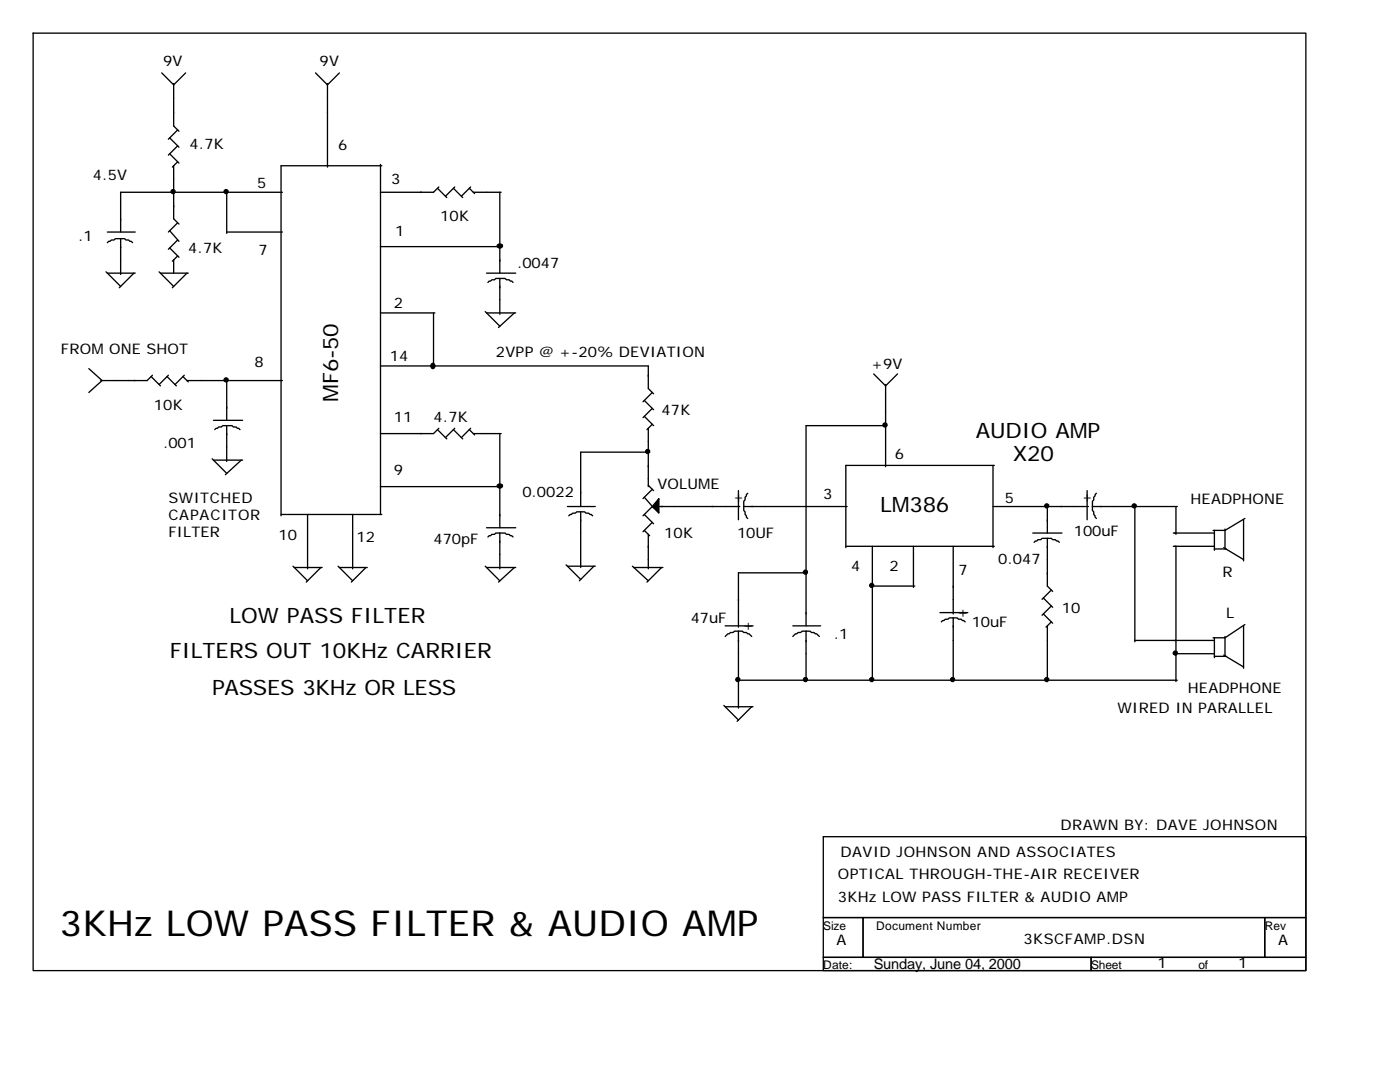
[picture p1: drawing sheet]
<svg xmlns="http://www.w3.org/2000/svg" width="279mm" height="216mm" viewBox="0 0 279 216" stroke-linecap="round" stroke-linejoin="round" font-family="sans-serif">
<g fill="none" stroke="#000" stroke-width=".26">
<path d="M6.6 6.6h254v187.1h-254zM32.3 14.6l2.4 2.3 2.3-2.3M34.7 16.7v8.4l1 1.1M63 14.6l2.4 2.3 2.3-2.3M65.4 16.7v16.6M33.9 27.5l1.8 1.9M33.9 30.7l1.8 1.8M34.7 33.1v10.6l1 1M35.5 25.9l-1.9 1.9M35.5 29.1l-1.9 1.9M35.5 32.3l-1.1 1M45.2 38.4v8.2"/>
<path d="M56.4 38.4h-32.3v7.9M75.9 32.8v69.9M76.2 33.1h-20.1v69.8M87.3 37.6l1.9 1.8M87.6 37.3l-1.1 1.1h-10.6M90.5 37.6l1.8 1.8M90.8 37.3l-1.9 1.9M93.7 37.6l1 1M93.9 37.3l-1.8 1.9M94.5 38.4h5.5M99.7 38.4v16.1M21.2 54.2l2.9 3"/>
<path d="M21.4 54.5h5.6M21.4 46.3h5.6M24.1 47.6h.8l.2 .3h.6l.8 .5M24.1 47.6h-1.1l-.2 .3h-.6l-.8 .5M24.1 47.6v7.2M26.7 54.5l-2.9 2.9M31.7 54.2l3 3M32 54.5h5.6M33.9 46l1.8 2.2M33.9 49.5l1.8 1.8M34.7 51.9v2.6M35.5 44.4l-1.9 1.9"/>
<path d="M35.5 47.9l-1.9 1.8M35.5 51.1l-1.1 1M37.3 54.5l-2.9 2.9M45.2 46.3h11.2M75.9 49.2h24.1M97.1 54.5h5.8M99.7 55.6h1.1l.3 .2h.5l.8 .6M99.7 55.6h-.7l-.3 .2h-.5l-.8 .6M99.7 55.6v7.1M17.7 73.6l2.7 2.3-2.7 2.4M30.2 75.1l1.8 1.9M30.4 74.9l-1 1h-9.3"/>
<path d="M33.3 75.1l1.9 1.9M33.6 74.9l-1.9 1.8M36.5 75.1l1.1 1.1M36.8 74.9l-1.9 1.8M37.3 75.9h19.1M45.2 75.9v8M75.9 62.4h10.9M75.9 73h53.5v4.5l1 1.1M86.5 62.4v10.9M96.8 62.2l2.9 2.9M97.1 62.4h5.8M102.7 62.4l-3.2 3"/>
<path d="M128.6 79.9l1.8 1.9M130.2 78.3l-1.9 1.9M174.4 74.6l2.3 2.4 2.4-2.4M176.7 76.7v16.4M42.3 91.5l2.9 3M42.6 91.8h5.8M42.6 83.9h5.8M45.2 84.9h1.1l.3 .3h.5l.8 .5M45.2 84.9h-.8l-.2 .3h-.5l-.8 .5M45.2 84.9v7.2M48.2 91.8l-3.2 2.9M75.9 97.1h24.1"/>
<path d="M87.3 85.7l1.9 1.9M87.6 85.5l-1.1 1h-10.6M90.5 85.7l1.8 1.9M90.8 85.5l-1.9 1.8M93.7 85.7l1 1.1M93.9 85.5l-1.8 1.8M94.5 86.5h5.5M99.7 86.5v18.8M128.6 99.2l1.8 2.1M128.6 83.1l1.8 1.8M129.4 85.5v11.6M129.4 96.8l1 1.1"/>
<path d="M129.6 90.2h-13.7v10.9M130.2 97.6l-1.9 1.9M130.2 81.5l-1.9 1.8M130.2 84.7l-1.1 1M147.4 97.9v5.8M149.2 98.4l-.5 .8v.5l-.3 .3v1.1M177 84.9h-16.1v40M198.2 92.9v16.4M198.4 92.9h-29.6v16.4M217 97.9v5.8M218.8 98.4l-.5 .8v.5l-.3 .3v1.1M56.1 102.7h20.1"/>
<path d="M58.5 113l2.9 2.9M58.7 113.2h5.6M61.4 102.7v10.8M64 113.2l-2.9 3M67.5 113l2.9 2.9M67.7 113.2h5.6M70.4 102.7v10.8M73 113.2l-2.9 3M96.8 113l2.9 2.9M97.1 113.2h5.8M97.1 105.3h5.8M99.7 106.4h1.1l.3 .2h.5l.3 .3h.2l.3 .3"/>
<path d="M99.7 106.4h-.7l-.3 .2h-.5l-.8 .6M99.7 106.4v7.1M102.7 113.2l-3.2 3M113 112.7l2.9 2.9M113.2 113h5.6M113.2 101.1h5.6M115.9 102.1h.8l.2 .3h.6l.8 .5M115.9 102.1h-.8l-.3 .3h-.5l-.8 .5M115.9 102.1v11.1M118.5 113l-2.9 2.9M126.2 113l3.2 2.9M126.5 113.2h5.8"/>
<path d="M128.6 102.7l1.8 1.8M128.6 105.8l1 1.1M129.4 106.6v6.9M130.2 101.1l-1.9 1.8M130.2 104.2l-1.9 1.9M131.5 101.1h16.1M132 113.2l-2.9 3M148.4 101.1v.8l.3 .2v.6l.3 .2v.3l.2 .3M148.4 101.1h20.7M161.1 114.3h-13.7v10.8M168.8 109h29.6M174.1 109v27"/>
<path d="M174.1 116.9h8.5M182.3 109v8.2M190.2 109v13.5M198.2 101.1h19M206.1 106.4h5.8M208.2 119.3l1.9 1.9M209 107.4h.8l.3 .3h.5l.8 .5M209 107.4h-1l-.3 .3h-.5l-.8 .5M209 101.1v5.3M209 107.4v9.5l1.1 1.1M209.8 117.7l-1.8 1.9M218 101.1v.8l.3 .2v.6l.5 .8"/>
<path d="M218 101.1h16.9M226.5 101.1v27M234.2 109h8.2M234.2 106.4h8.2M234.7 101.1v5.5M234.7 109v27M242.4 105.8v4M242.4 109.5h2.3M244.2 109.3l4 2.4M244.5 105.6v3.9M248.2 103.7v8.2M248.4 103.5l-3.9 2.3h-2.4"/>
<path d="M144.7 124.9h5.6M147.4 125.9h.8l.2 .3h.6l.2 .3h.3l.5 .5M147.4 125.9h-.8l-.3 .3h-.5l-.3 .3h-.2l-.6 .5M147.4 125.9v15.4M147.4 135.7h87.5M158.2 124.9h5.6M160.9 125.9h.8l.2 .3h.6l.2 .3h.3l.5 .5M160.9 125.9h-.8l-.3 .3h-.5l-.3 .3h-.3l-.5 .5M160.9 125.9v10.1M187.6 122.2h5.5M190.2 123.3h.8l.3 .3h.5l.8 .5M190.2 123.3h-.8l-.2 .3h-.6l-.7 .5"/>
<path d="M190.2 123.3v12.7M208.2 122.5l1.9 1.9M209 124.9v11.1M209.8 120.9l-1.8 1.9M209.8 124.1l-1 1M226.5 127.8h15.9M234.2 130.4h8.2M242.4 127.3v3.9M242.4 131h2.3M244.2 130.7l4 2.4M244.5 127v4M248.2 124.9v8.4"/>
<path d="M248.4 124.6l-3.9 2.7h-2.4M144.5 140.8l2.9 2.9M144.7 141h5.6M150 141l-2.9 2.9M164.3 167h96.3v16.1h-96.3zM164.3 183.1h7.9v7.9h-7.9zM164.3 191h53.5v2.7h-53.5zM172.2 183.1h80.2v7.9h-80.2zM217.8 191h42.8v2.7h-42.8zM252.4 183.1h8.2v7.9h-8.2z"/>
</g>
<path d="M131.5 99.5v2.9l-1.3-1.3z" fill-rule="evenodd" fill="#000" stroke="#000" stroke-width=".26"/>
<g fill="#000" stroke="#000" stroke-width=".26">
<path d="M99.3 48.9a.5 .5 0 0 1 .6-.2 .5 .5 0 0 1 .3 .6 .5 .5 0 0 1-.6 .2 .5 .5 0 0 1-.3-.6zM86.2 72.6a.47 .47 0 0 1 .6 .4 .47 .47 0 0 1-.6 .5 .63 .63 0 0 1 0-.9zM99.3 96.8a.5 .5 0 0 1 .6-.2 .5 .5 0 0 1 .3 .6 .5 .5 0 0 1-.6 .2 .5 .5 0 0 1-.3-.6z"/>
<circle cx="34.5" cy="38.2" r=".4"/>
<circle cx="45.1" cy="38.2" r=".4"/>
<circle cx="45.1" cy="75.8" r=".4"/>
<circle cx="129.3" cy="90.1" r=".4"/>
<circle cx="176.6" cy="84.8" r=".4"/>
<circle cx="160.7" cy="114.2" r=".4"/>
<circle cx="174" cy="116.8" r=".4"/>
<circle cx="208.9" cy="100.9" r=".4"/>
<circle cx="226.4" cy="100.9" r=".4"/>
<circle cx="147.3" cy="135.6" r=".4"/>
<circle cx="160.7" cy="135.6" r=".4"/>
<circle cx="174" cy="135.6" r=".4"/>
<circle cx="190.1" cy="135.6" r=".4"/>
<circle cx="208.9" cy="135.6" r=".4"/>
<circle cx="234.6" cy="130.3" r=".4"/>
</g>
<text font-size="7.1" x="11.9" y="186.8">3KHz LOW PASS FILTER &amp; AUDIO AMP</text>
<g font-size="4.2">
<text x="67.5" y="80.2" transform="rotate(-90 67.5 80.2)">MF6-50</text>
<text x="194.7" y="87.3">AUDIO AMP</text>
<text x="202.1" y="92.1">X20</text>
<text x="175.7" y="102.1">LM386</text>
<text x="45.8" y="124.4">LOW PASS FILTER</text>
<text x="33.9" y="131.2">FILTERS OUT 10KHz CARRIER</text>
<text x="42.3" y="138.6">PASSES 3KHz OR LESS</text>
</g>
<g font-size="2.9">
<text x="32.5" y="13.2">9V</text>
<text x="63.8" y="13.2">9V</text>
<text x="37.8" y="29.6">4.7K</text>
<text x="67.5" y="29.9">6</text>
<text x="18.5" y="36">4.5V</text>
<text x="51.3" y="37.6">5</text>
<text x="78.1" y="36.8">3</text>
<text x="78.8" y="47.1">1</text>
<text x="87.8" y="44.2">10K</text>
<text x="15.6" y="48.2">.1</text>
<text x="37.6" y="50.5">4.7K</text>
<text x="51.6" y="50.8">7</text>
<text x="103.2" y="53.4">.0047</text>
<text x="78.6" y="61.4">2</text>
<text x="12.2" y="70.6">FROM ONE SHOT</text>
<text x="77.8" y="72">14</text>
<text x="99" y="71.2">2VPP @ +-20% DEVIATION</text>
<text x="50.8" y="73.3">8</text>
<text x="173.8" y="73.6">+9V</text>
<text x="30.7" y="81.8">10K</text>
<text x="132" y="82.8">47K</text>
<text x="32.5" y="89.4">.001</text>
<text x="78.6" y="84.1">11</text>
<text x="86.5" y="84.1">4.7K</text>
<text x="78.6" y="94.7">9</text>
<text x="178.6" y="91.5">6</text>
<text x="33.6" y="100.3">SWITCHED</text>
<text x="104.2" y="99.2">0.0022</text>
<text x="131.2" y="97.6">VOLUME</text>
<text x="148.2" y="100.5" transform="rotate(-90 148.2 100.5)">+</text>
<text x="164.3" y="99.5">3</text>
<text x="200.6" y="100.3">5</text>
<text x="217.8" y="100.5" transform="rotate(-90 217.8 100.5)">+</text>
<text x="237.6" y="100.5">HEADPHONE</text>
<text x="33.6" y="103.7">CAPACITOR</text>
<text x="33.6" y="107.2">FILTER</text>
<text x="55.6" y="107.7">10</text>
<text x="132.6" y="107.4">10K</text>
<text x="147.1" y="107.4">10UF</text>
<text x="214.3" y="106.9">100uF</text>
<text x="71.2" y="108.2">12</text>
<text x="86.5" y="108.5">470pF</text>
<text x="199.2" y="112.4">0.047</text>
<text x="169.9" y="114">4</text>
<text x="177.5" y="114">2</text>
<text x="191.3" y="114.8">7</text>
<text x="243.9" y="115.1">R</text>
<text x="137.8" y="124.4">47uF</text>
<text x="148.2" y="125.7">+</text>
<text x="191" y="123">+</text>
<text x="193.9" y="125.1">10uF</text>
<text x="211.9" y="122.2">10</text>
<text x="244.7" y="123.3">L</text>
<text x="166.4" y="127.5">.1</text>
<text x="223" y="142.3">WIRED IN PARALLEL</text>
<text x="237.1" y="138.4">HEADPHONE</text>
<text x="211.7" y="165.6">DRAWN BY: DAVE JOHNSON</text>
<text x="167.7" y="170.9">DAVID JOHNSON AND ASSOCIATES</text>
<text x="167.2" y="175.4">OPTICAL THROUGH-THE-AIR RECEIVER</text>
<text x="167.2" y="179.9">3KHz LOW PASS FILTER &amp; AUDIO AMP</text>
<text x="167" y="188.6">A</text>
<text x="204.3" y="188.4">3KSCFAMP.DSN</text>
<text x="255.1" y="188.6">A</text>
<text x="174.4" y="193.4">Sunday, June 04, 2000</text>
<text x="231" y="193.1">1</text>
<text x="247.1" y="193.1">1</text>
</g>
<g font-size="2.4">
<text x="164.3" y="185.5">Size</text>
<text x="174.9" y="185.5">Document Number</text>
<text x="252.4" y="185.5">Rev</text>
<text x="164.3" y="193.4">Date:</text>
<text x="217.8" y="193.4">Sheet</text>
<text x="239.2" y="193.4">of</text>
</g>
</svg>
